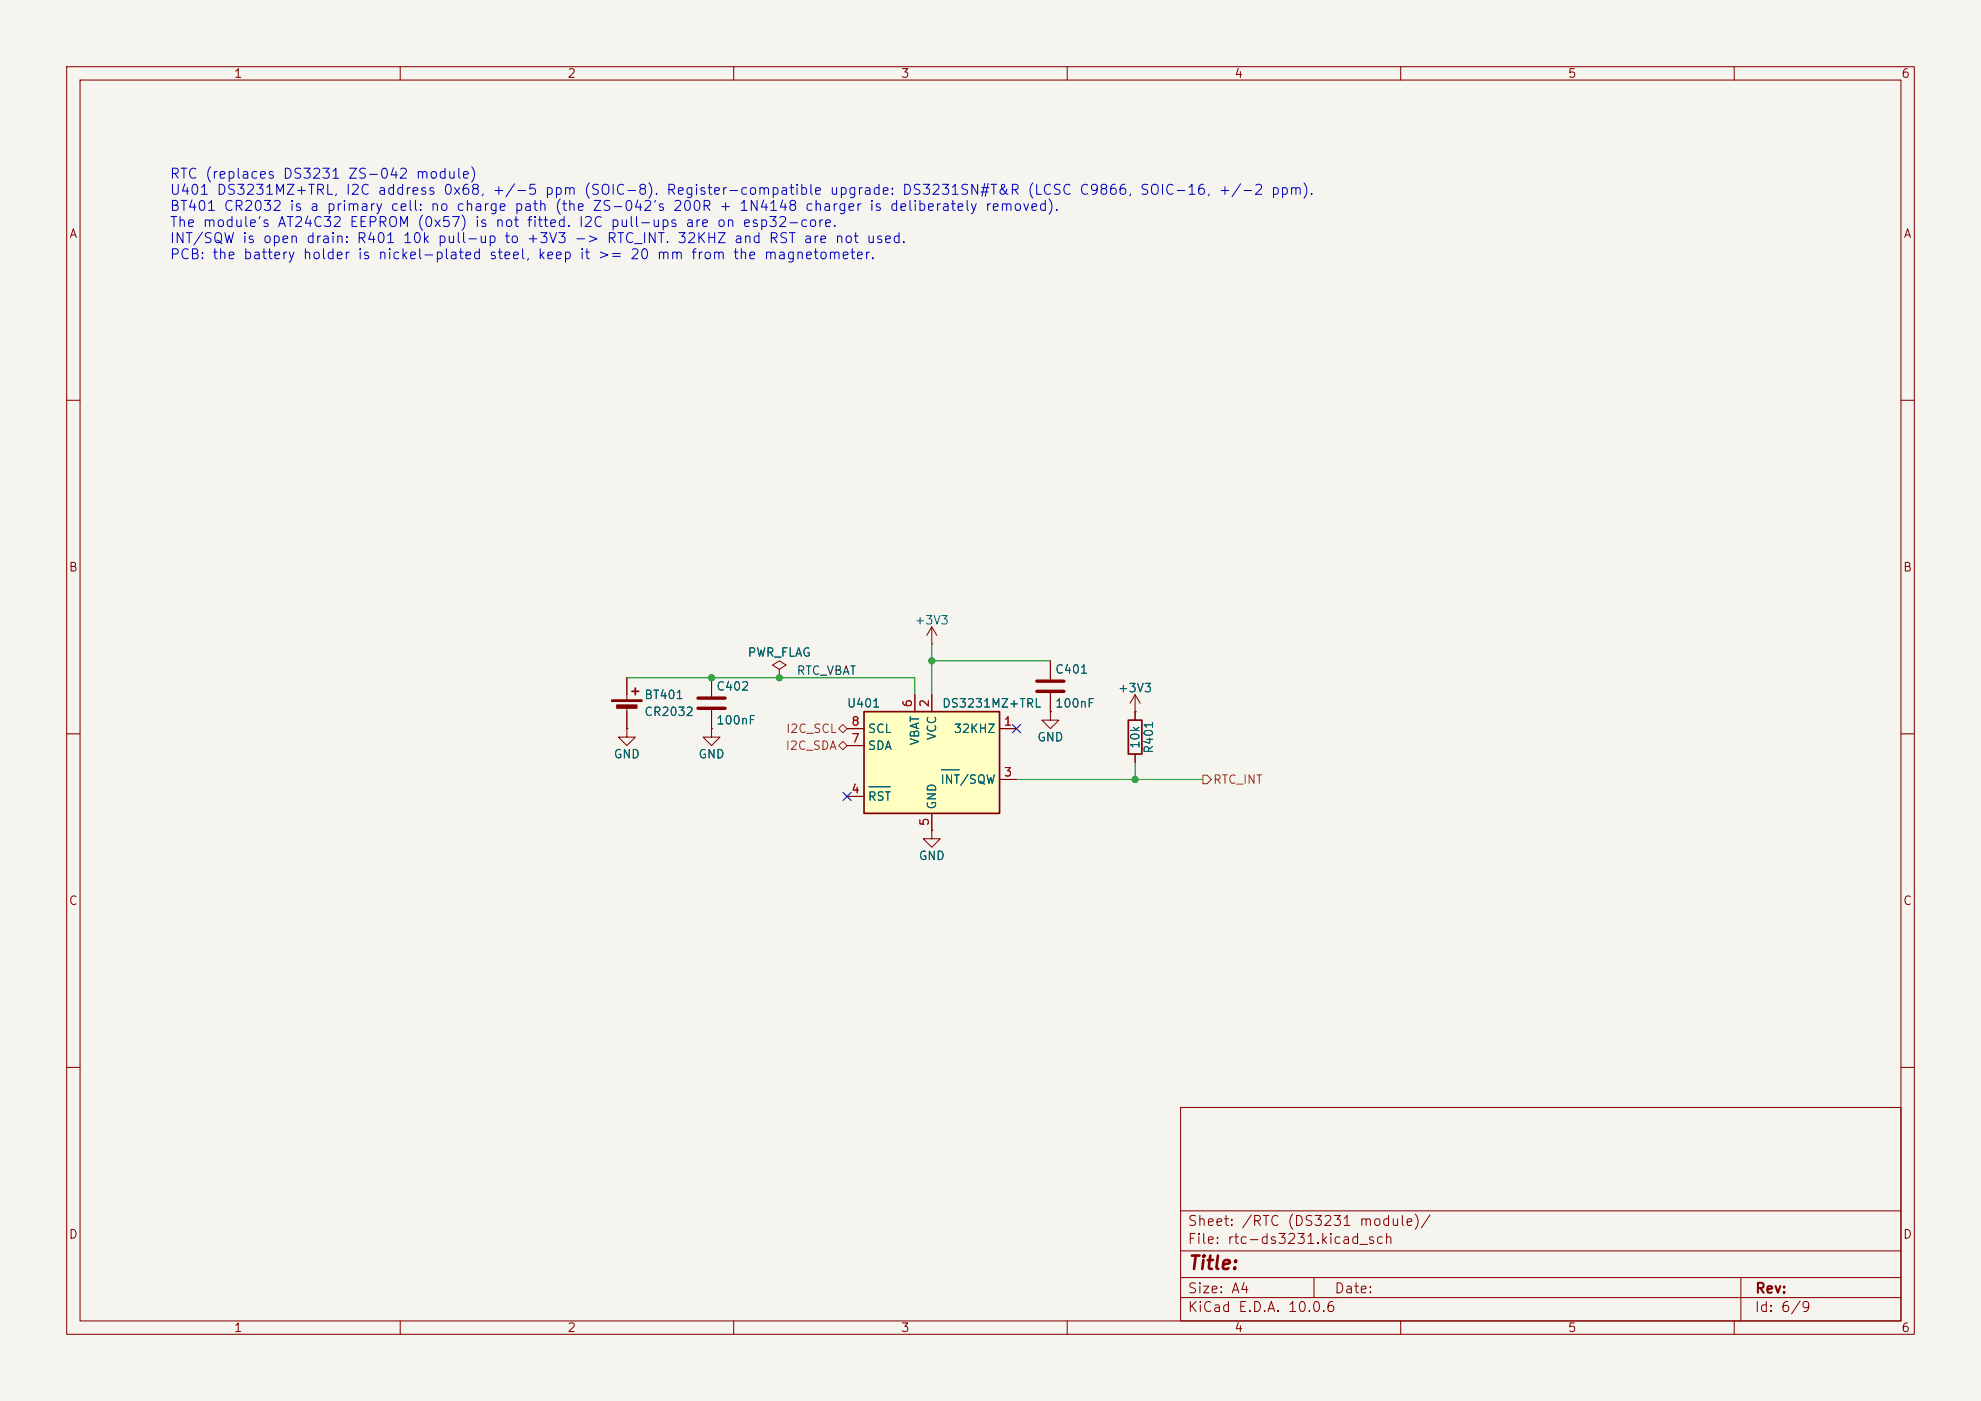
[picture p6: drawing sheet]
<svg xmlns="http://www.w3.org/2000/svg" width="297mm" height="210mm" viewBox="0 0 297 210" stroke-linecap="round" stroke-linejoin="round" font-family="sans-serif">
<path d="M0 0h297v210h-297z" fill="#f5f4ef" stroke="#f5f4ef" stroke-width=".15"/>
<g fill="none" stroke="#840000" stroke-width=".15">
<path d="M10 10h277v190h-277zM12 12h273v186h-273zM60 10v2M110 10v2M160 10v2M210 10v2M260 10v2M10 60h2M285 60h2M139.7 96.5h.1M139.7 94l-.8 1.3M139.7 94l.8 1.3"/>
<path d="M139.7 94v2.5M157.5 99.1v2.8M10 110h2M94 109.2v1.3h1.2l-1.2 1.3-1.3-1.3h1.3M94 109.2h.1M94 101.6v3.3M94 105.9v3.3M106.7 109.2v1.3h1.2l-1.2 1.3-1.3-1.3h1.3M106.7 109.2h.1M106.7 101.6v2.8M106.7 106.4v2.8M157.5 106.7v1.3h1.2l-1.2 1.2-1.3-1.2h1.3"/>
<path d="M157.5 106.7h.1M157.5 103.9v2.8M170.2 106.7h.1M170.2 104.1v3.9M170.2 113v1.3M170.2 104.1l-.8 1.3M170.2 104.1l.7 1.3M285 110h2M139.7 124.5v1.2h1.3l-1.3 1.3-1.3-1.3h1.3M139.7 124.5h.1M10 160h2M177 166h108v32h-108z"/>
<path d="M285 160h2M60 198v2M110 198v2M160 198v2M177 194.5h108M177 191.5h108M177 187.5h108M177 181.5h108M197 191.5v3M210 198v2M260 198v2M261 191.5v6.5"/>
</g>
<path d="M94.7 103.6h1.1M95.2 103.1v1M169.2 108h2v5h-2z" fill="none" stroke="#840000" stroke-width=".25"/>
<path d="M104.6 104.6h4.1M104.6 106.2h4.1M155.4 102.1h4.1M155.4 103.6h4.1" fill="none" stroke="#840000" stroke-width=".51"/>
<g fill="#840000" stroke="#840000" stroke-width=".15">
<path d="M91.7 104.9h4.6v.3h-4.6z"/>
<path d="M92.5 105.7h3v.5h-3z"/>
</g>
<path d="M129.5 106.7h20.4v15.2h-20.4z" fill="#ffffc2"/>
<path d="M129.5 106.7h20.4v15.2h-20.4z" fill="none" stroke="#840000" stroke-width=".25"/>
<g fill="none" stroke="#840000" stroke-width=".15">
<path d="M157.5 99.1v2.8M94 109.2h.1M94 101.6v2.5M94 106.7v2.5M106.7 109.2h.1M106.7 101.6v2.8M106.7 106.4v2.8M116.8 100.3l1.1-.6-1.1-.6-1 .6 1 .6v1.3M116.8 101.6h.1M127 109.2h2.5M127 119.4h2.5M127 111.8h2.5"/>
<path d="M137.2 104.1v2.6M139.7 104.1v2.6M149.9 109.2h2.5M149.9 116.8h2.5M157.5 106.7h.1M157.5 103.9v2.8M170.2 106.7h.1M170.2 106.7v1.3M170.2 113v1.3M139.7 124.5h.1M139.7 121.9v2.6"/>
</g>
<path d="M130.3 117.9h3.2M141.2 115.4h2.6" fill="none" stroke="#006464" stroke-width=".15"/>
<path d="M125.7 111.8l.7-.7 .6 .7-.6 .6zM126.4 108.6l.6 .6-.6 .7-.7-.7zM180.3 116.2h.7l.6 .6-.6 .7h-.7z" fill="none" stroke="#725600" stroke-width=".15"/>
<path d="M139.7 96.5v7.6M139.7 99.1h17.8M94 101.6h43.2v2.5M152.4 116.8h27.9M170.2 114.3v2.5" fill="none" stroke="#009600" stroke-width=".15"/>
<path d="M126.4 118.8l1.2 1.2M127.6 118.8l-1.2 1.2M151.8 108.6l1.2 1.2M153 108.6l-1.2 1.2" fill="none" stroke="#000084" stroke-width=".15"/>
<g fill="#009600" stroke="#009600" stroke-width=".15">
<circle cx="170.2" cy="116.8" r=".46"/>
<circle cx="139.7" cy="99.1" r=".46"/>
<circle cx="106.7" cy="101.6" r=".46"/>
<circle cx="116.8" cy="101.6" r=".46"/>
</g>
<text font-size="2" fill="#840000" x="178" y="190.8">Title:</text>
<g font-size="1.5" fill="#0000c2">
<text x="25.4" y="27.2">RTC (replaces DS3231 ZS-042 module)</text>
<text x="25.4" y="29.6">U401 DS3231MZ+TRL, I2C address 0x68, +/-5 ppm (SOIC-8). Register-compatible upgrade: DS3231SN#T&amp;R (LCSC C9866, SOIC-16, +/-2 ppm).</text>
<text x="25.4" y="32">BT401 CR2032 is a primary cell: no charge path (the ZS-042's 200R + 1N4148 charger is deliberately removed).</text>
<text x="25.4" y="34.4">The module's AT24C32 EEPROM (0x57) is not fitted. I2C pull-ups are on esp32-core.</text>
<text x="25.4" y="36.8">INT/SQW is open drain: R401 10k pull-up to +3V3 -&gt; RTC_INT. 32KHZ and RST are not used.</text>
<text x="25.4" y="39.2">PCB: the battery holder is nickel-plated steel, keep it &gt;= 20 mm from the magnetometer.</text>
</g>
<g font-size="1.5" fill="#840000">
<text x="178" y="184.1">Sheet: /RTC (DS3231 module)/</text>
<text x="178" y="186.8">File: rtc-ds3231.kicad_sch</text>
<text x="178" y="197">KiCad E.D.A. 10.0.6</text>
<text x="178" y="194.2">Size: A4</text>
<text x="200" y="194.2">Date:</text>
<text x="263" y="197">Id: 6/9</text>
<text x="263" y="194.2">Rev:</text>
</g>
<g font-size="1.3" fill="#840000">
<text x="35" y="12">1</text>
<text x="85" y="12">2</text>
<text x="135" y="12">3</text>
<text x="185" y="12">4</text>
<text x="235" y="12">5</text>
<text x="285" y="12">6</text>
<text x="10.3" y="36">A</text>
<text x="285.3" y="36">A</text>
<text x="10.2" y="86">B</text>
<text x="285.2" y="86">B</text>
<text x="10.2" y="136">C</text>
<text x="285.2" y="136">C</text>
<text x="10.2" y="186">D</text>
<text x="285.2" y="186">D</text>
<text x="35" y="200">1</text>
<text x="85" y="200">2</text>
<text x="135" y="200">3</text>
<text x="185" y="200">4</text>
<text x="235" y="200">5</text>
<text x="285" y="200">6</text>
</g>
<g font-size="1.3" fill="#006464">
<text x="137" y="93.9">+3V3</text>
<text x="112" y="98.8">PWR_FLAG</text>
<text x="158.1" y="101.3">C401</text>
<text x="96.5" y="105.1">BT401</text>
<text x="96.5" y="107.6">CR2032</text>
<text x="107.3" y="103.8">C402</text>
<text x="126.9" y="106.4">U401</text>
<text x="141.2" y="106.4">DS3231MZ+TRL</text>
<text x="158.1" y="106.4">100nF</text>
<text x="167.5" y="104.1">+3V3</text>
<text x="91.9" y="114">GND</text>
<text x="104.6" y="114">GND</text>
<text x="107.3" y="108.9">100nF</text>
<text x="130" y="112.7">SDA</text>
<text x="130" y="110.2">SCL</text>
<text x="138.1" y="111.8" transform="rotate(-90 138.1 111.8)">VBAT</text>
<text x="140.7" y="111" transform="rotate(-90 140.7 111)">VCC</text>
<text x="142.9" y="110.2">32KHZ</text>
<text x="155.4" y="111.5">GND</text>
<text x="171.1" y="112.3" transform="rotate(-90 171.1 112.3)">10k</text>
<text x="173.2" y="113.1" transform="rotate(-90 173.2 113.1)">R401</text>
<text x="140.9" y="117.8">INT/SQW</text>
<text x="130" y="120.3">RST</text>
<text x="140.7" y="121.4" transform="rotate(-90 140.7 121.4)">GND</text>
<text x="137.6" y="129.2">GND</text>
</g>
<text font-size="1.3" fill="#0f0f0f" x="119.4" y="101.5">RTC_VBAT</text>
<g font-size="1.3" fill="#a90000">
<text x="137" y="106.1" transform="rotate(-90 137 106.1)">6</text>
<text x="139.6" y="106.1" transform="rotate(-90 139.6 106.1)">2</text>
<text x="127.5" y="111.6">7</text>
<text x="127.5" y="109.1">8</text>
<text x="150.4" y="109.1">1</text>
<text x="127.5" y="119.2">4</text>
<text x="150.4" y="116.7">3</text>
<text x="139.6" y="123.9" transform="rotate(-90 139.6 123.9)">5</text>
</g>
<g font-size="1.3" fill="#725600">
<text x="117.7" y="112.7">I2C_SDA</text>
<text x="117.8" y="110.2">I2C_SCL</text>
<text x="181.8" y="117.8">RTC_INT</text>
</g>
</svg>
